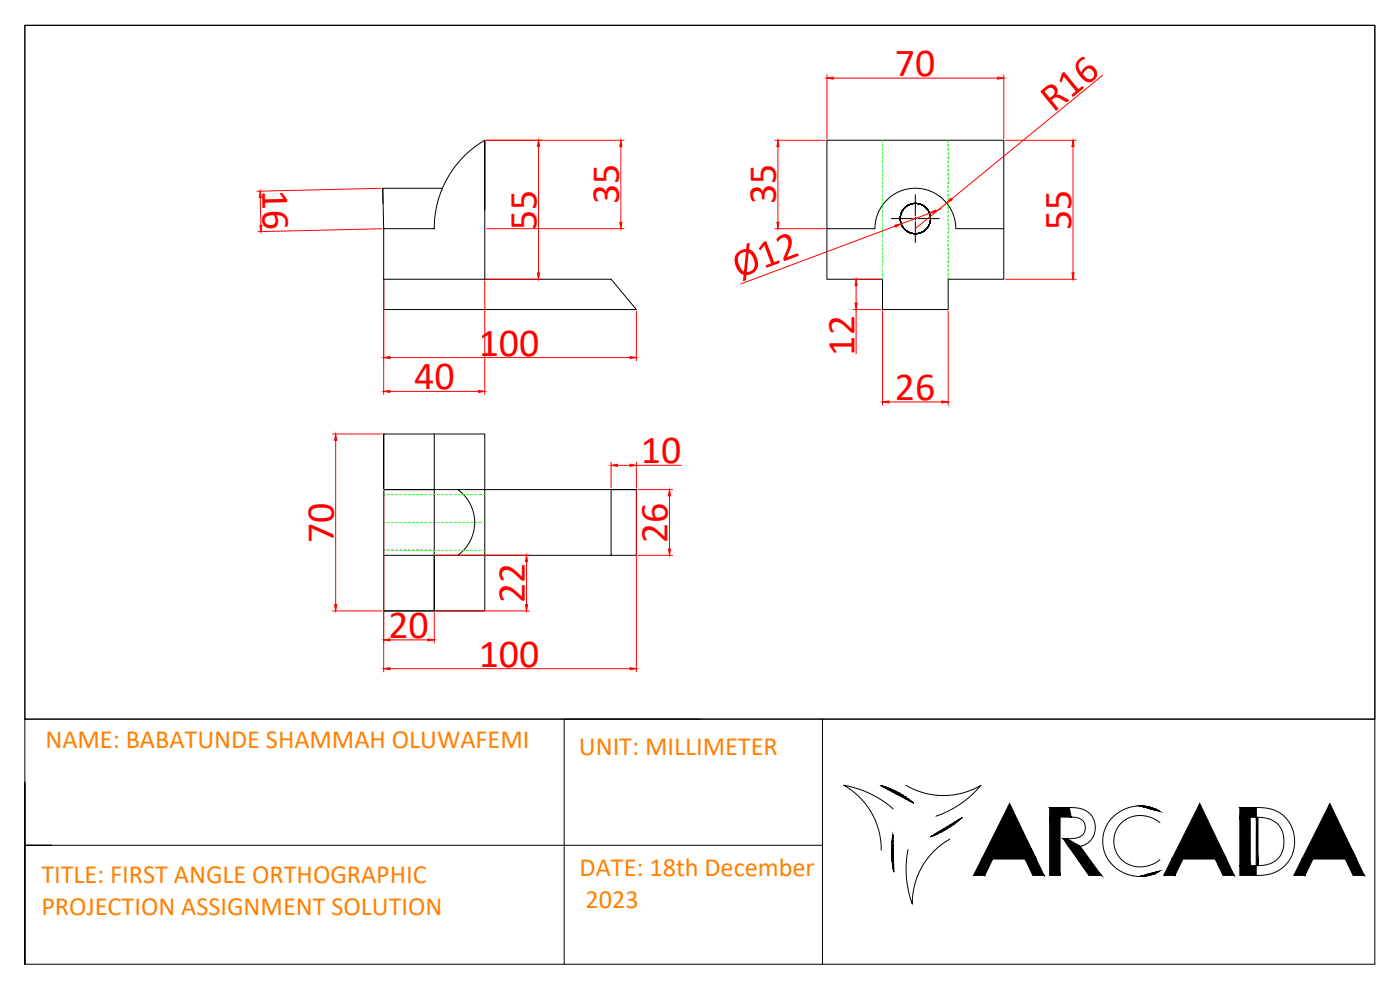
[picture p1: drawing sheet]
<svg xmlns="http://www.w3.org/2000/svg" width="841mm" height="594mm" viewBox="0 0 841 594" stroke-linecap="round" stroke-linejoin="round" font-family="sans-serif">
<!-- layer: 0 -->
<g fill="none" stroke="#000" stroke-width=".6">
<path d="M15 15h811v564h-811zM15 15h811v417h-811zM291 84a61 61 0 0 0-30 53M497 84h106v53h-29a24 24 0 0 0-24-24 24 24 0 0 0-24 24h-29zM230 113v9M266 113h-36v24M550 117v12M291 126v-42v84h-61v-31h31M497 137v31h33v18h40v-18h33v-31M535 131h13M549 131h2M550 130v2"/>
<path d="M550 133v13M552 131h12M230 168v18h152l-15-18h-76M230 261v106h61v-106h-61v33h152M261 261v106h-31v-33h152v-40h-15v40M261 294h-31v20M275 294a24 24 0 0 1 0 40M261 334v33M15 432h811M420 432h-81v147M494 432v147M15 470v109v-109"/>
<path d="M31 508h-16h479"/>
<circle cx="550" cy="131" r="9"/>
</g>
<!-- layer: DOTTED LINES -->
<g fill="none" stroke="#0f0" stroke-width=".6">
<path d="M530 84v1M530 87v1M530 89v1M530 92v1M530 94v1M530 97v1M530 99v1M570 84v1M570 87v1M570 89v1M570 92v1M570 94v1"/>
<path d="M570 97v1M570 99v1M530 102v1M530 104v1M530 107v1M530 109v1M530 112v1M530 114v1M530 117v1M530 119v1M570 102v1M570 104v1"/>
<path d="M570 107v1M570 109v1M570 112v1M570 114v1M570 117v1M570 119v1M530 122v1M530 124v1M530 127v1M530 129v1M530 132v1M530 134v1"/>
<path d="M530 137v1M530 139v1M570 122v1M570 124v1M570 127v1M570 129v1M570 132v1M570 134v1M570 137v1M570 139v1M530 142v1M530 144v1"/>
<path d="M530 147v1M530 149v1M530 152v1M530 154v1M530 157v1M530 159v1M570 142v1M570 144v1M570 147v1M570 149v1M570 152v1M570 154v1"/>
<path d="M570 157v1M570 159v1M530 162v1M530 164v1M530 167v1M570 162v1M570 164v1M570 167v1M230 296v1h1M230 294v1M233 297h1M235 297h1"/>
<path d="M238 297h1M240 297h1M243 297h1M245 297h1M248 297h1M250 297h1M253 297h1M255 297h1M258 297h1M260 297h1M263 297h1M265 297h1"/>
<path d="M268 297h1M270 297h1M273 297h1M275 297h1M278 297h1M280 297h1M283 297h1M285 297h1M288 297h1M290 297h1M230 314h1M233 314h1"/>
<path d="M235 314h1M238 314h1M240 314h1M243 314h1M245 314h1M248 314h1M250 314h1M253 314h1M255 314h1M258 314h1M260 314h1M263 314h1"/>
<path d="M265 314h1M268 314h1M270 314h1M273 314h1M275 314h1M278 314h1M280 314h1M283 314h1M285 314h1M288 314h1M290 314h1M231 331h-1h1"/>
<path d="M233 331h1M235 331h1M238 331h1M240 331h1M243 331h1M245 331h1M248 331h1M250 331h1M253 331h1M255 331h1M258 331h1M260 331h1"/>
<path d="M261 333v1M263 331h1M265 331h1M268 331h1M270 331h1M273 331h1M275 331h1M278 331h1M280 331h1M283 331h1M285 331h1M288 331h1"/>
<path d="M290 331h1"/>
</g>
<!-- layer: DIMENSN -->
<g fill="none" stroke="#f00" stroke-width=".6">
<path d="M497 45v38M501 47h98M603 45v38M662 45l-90 75M292 84h83M323 88v76M373 88v46M465 84h31M467 88v46M604 84h43M645 88v76M156 119l1 16"/>
<path d="M229 113l-75 2M230 137l-75 2M292 137h83M465 137h31M538 136l-93 35M558 128l-17 6M566 125l-4 2M569 122l-19 15M230 169v68M291 169v68M292 168h33M512 168h17"/>
<path d="M514 172v10M604 168h43M382 187v30M512 186h17M514 186v27M530 187v56M570 187v56M234 215h145M234 235h53M534 241h32M200 261h30M202 264v99"/>
<path d="M367 278v15M371 280h8M382 278v15M382 280h27M230 295v109M382 295v109M383 294h21M402 298v32M262 334h56M316 337v26M383 334h21M200 367h30"/>
<path d="M261 368v18M262 367h56M234 384h23M234 402h145"/>
</g>
<g fill="#f00" stroke="#f00" stroke-width=".6">
<path d="M497 47l4-1v2z"/>
<path d="M599 46l4 1-4 1z"/>
<path d="M514 168l1 4h-1z"/>
<path d="M514 182h1l-1 4z"/>
<path d="M467 84l1 4h-1z"/>
<path d="M467 134h1l-1 3z"/>
<path d="M645 84v4h-1z"/>
<path d="M644 164h1v4z"/>
<path d="M571 119l1 1-3 2z"/>
<path d="M558 128l4-2v1z"/>
<path d="M538 135l3-1-3 2z"/>
<path d="M530 241h4v1z"/>
<path d="M566 241h4l-4 1z"/>
<path d="M230 215l4-1v1z"/>
<path d="M379 214l3 1h-3z"/>
<path d="M230 235l4-1v2z"/>
<path d="M287 234l4 1-4 1z"/>
<path d="M323 84l1 4h-1z"/>
<path d="M323 164h1l-1 4z"/>
<path d="M156 115l1 4h-1z"/>
<path d="M156 135h1v4z"/>
<path d="M202 261v3h-1z"/>
<path d="M201 363h1v4z"/>
<path d="M402 294l1 4h-1z"/>
<path d="M402 330h1l-1 4z"/>
<path d="M367 280l4-1v1z"/>
<path d="M379 279l3 1h-3z"/>
<path d="M230 384h4v1z"/>
<path d="M257 384h4l-4 1z"/>
<path d="M316 334l1 3h-1z"/>
<path d="M316 363h1l-1 4z"/>
<path d="M372 134h2l-1 3z"/>
<path d="M373 84l1 4h-2z"/>
<path d="M230 402l4-1v1z"/>
<path d="M379 401l3 1h-3z"/>
</g>
<!-- layer: PDF_Layer 1 -->
<g fill="#000" stroke="#000" stroke-width=".6">
<path d="M529 472h2zM544 480h1l2 1zM576 492l2-1zM606 483l1 1h-1zM685 484h1zM692 486l4 1zM721 483v1h-1zM799 483l1 1h-2zM536 501v1zM562 501h1l-2 1zM606 496l7 14h-14zM720 496l7 14h-14z"/>
<path d="M799 496l6 14h-13zM685 526h2zM695 524l2-1z"/>
<path d="M530 472l3 1zM530 472l3 1z"/>
<path d="M532 473l3 1zM532 473l3 1h-1z"/>
<path d="M534 474l3 1-2-1zM534 474l3 1h-2z"/>
<path d="M535 475l5 1-3-1zM535 475l5 1h-3z"/>
<path d="M537 476l4 1-1-1zM537 476l4 1h-2z"/>
<path d="M539 477l4 1-2-1zM539 477l4 1h-1z"/>
<path d="M542 478l3 2-2-2zM542 478l3 2h-1z"/>
<path d="M544 480l3 1zM546 481l3 2z"/>
<path d="M563 500v1l2-1zM562 501l1-1v1z"/>
<path d="M565 499v1l2-1zM563 500l2-1v1z"/>
<path d="M567 498v1l2-1zM565 499l2-1v1z"/>
<path d="M569 497v1l2-1zM567 498l2-1v1z"/>
<path d="M571 495v2l2-2zM569 497l2-2v2z"/>
<path d="M573 494v1l2-1zM571 495l2-1v1z"/>
<path d="M576 492l-1 2 1-2zM573 494l3-2-1 2z"/>
<path d="M606 484l16 32-15-32zM606 484l16 32h-32z"/>
<path d="M631 491l6 35v-35zM631 491l6 35h-6z"/>
<path d="M631 485l12 6-1-6zM631 485l12 6h-12z"/>
<path d="M685 484h2zM685 484h2z"/>
<path d="M685 484h4zM685 484h4z"/>
<path d="M686 484l4 1zM686 484l4 1z"/>
<path d="M687 485h4zM687 485h4z"/>
<path d="M688 485h4zM688 485h4z"/>
<path d="M689 485l4 1zM689 485l4 1z"/>
<path d="M692 486l4 1zM695 487h2z"/>
<path d="M691 486h4zM691 486h4z"/>
<path d="M720 484l17 32-16-32zM720 484l17 32h-33z"/>
<path d="M745 491l6 29v-29zM745 491l6 29h-6z"/>
<path d="M745 485l10 6v-6zM745 485l10 6h-10z"/>
<path d="M755 491l1 29v-29zM755 491l1 29h-1z"/>
<path d="M798 484l17 32-15-32zM798 484l17 32h-33z"/>
<path d="M536 502v1zM536 502v1z"/>
<path d="M536 503v3zM536 503v3z"/>
<path d="M536 506l1 2-1-2zM536 506l1 2h-1z"/>
<path d="M536 508l1 2v-2zM536 508l1 2h-1z"/>
<path d="M536 510l1 3v-3zM536 510l1 3h-1z"/>
<path d="M536 513l1 2v-2zM536 513l1 2h-1z"/>
<path d="M536 515l1 2v-2zM536 515l1 2h-1z"/>
<path d="M536 517l1 2v-2zM536 517l1 2h-1z"/>
<path d="M536 519l1 3v-3zM536 519l1 3z"/>
<path d="M560 502l2-1zM559 503l2-1z"/>
<path d="M590 516l2 10 4-10zM590 516l2 10h-7z"/>
<path d="M616 516l11 10-5-10zM616 516l11 10h-7z"/>
<path d="M639 504l10 4-8-4zM639 504l10 4h-7z"/>
<path d="M642 508l20 18-13-18zM642 508l20 18h-8z"/>
<path d="M704 516l2 10 5-10zM704 516l2 10h-7z"/>
<path d="M730 516l11 10-4-10zM730 516l11 10h-6z"/>
<path d="M745 520l10 6v-6zM745 520l10 6h-10z"/>
<path d="M782 516l2 10 5-10zM782 516l2 10h-7z"/>
<path d="M808 516l12 10-5-10zM808 516l12 10h-7z"/>
<path d="M536 522l1 2zM536 522l1 2z"/>
<path d="M685 526h1zM685 526h1z"/>
<path d="M686 526h3zM685 526h2z"/>
<path d="M687 526h3zM686 526h3z"/>
<path d="M688 526h3zM687 526h3z"/>
<path d="M689 525h3zM688 526h3z"/>
<path d="M691 525h1h1zM689 525h2h1z"/>
<path d="M692 524l1 1 2-1zM691 525l1-1 1 1z"/>
<path d="M695 524h1zM692 524h3z"/>
</g>
<path d="M544 472l4 2a44 44 0 0 0 41-2 60 60 0 0 1-27 18M536 486l-2-2a61 61 0 0 0-27-12l3 2a44 44 0 0 1 19 37M642 485a13 13 0 0 1 16 9 12 12 0 0 1-9 14M643 491a7 7 0 0 1 9 7 7 7 0 0 1-9 6h-2M685 484a21 21 0 0 0-23 21 21 21 0 0 0 23 21M697 494a16 16 0 0 0-18-3 16 16 0 0 0-10 15 16 16 0 0 0 11 14 16 16 0 0 0 17-4M755 485a21 21 0 0 1 23 21 21 21 0 0 1-23 20M756 491a14 14 0 0 1 15 19 14 14 0 0 1-15 10M571 504l-4 2a44 44 0 0 0-19 37 60 60 0 0 1-2-33" fill="none" stroke="#000" stroke-width=".6"/>
<g font-size="23.9" fill="#f00">
<text x="538" y="46">70</text>
<text x="633" y="68" transform="rotate(-39 633 68)">R16</text>
<text x="157" y="114" transform="rotate(89 157 114)">16</text>
<text x="372" y="123" transform="rotate(-90 372 123)">35</text>
<text x="466" y="123" transform="rotate(-90 466 123)">35</text>
<text x="322" y="138" transform="rotate(-90 322 138)">55</text>
<text x="643" y="138" transform="rotate(-90 643 138)">55</text>
<text x="444" y="167" transform="rotate(-21 444 167)">Ø12</text>
<text x="288" y="214">100</text>
<text x="513" y="214" transform="rotate(-90 513 214)">12</text>
<text x="249" y="234">40</text>
<text x="538" y="240">26</text>
<text x="385" y="278">10</text>
<text x="200" y="326" transform="rotate(-90 200 326)">70</text>
<text x="401" y="326" transform="rotate(-90 401 326)">26</text>
<text x="315" y="362" transform="rotate(-90 315 362)">22</text>
<text x="233" y="383">20</text>
<text x="288" y="401">100</text>
</g>
<g font-size="15.8" fill="#ff7f00">
<text x="27" y="450">NAME: BABATUNDE SHAMMAH OLUWAFEMI</text>
<text x="348" y="453">UNIT: MILLIMETER</text>
<text x="348" y="526">DATE: 18th December</text>
<text x="25" y="531">TITLE: FIRST ANGLE ORTHOGRAPHIC</text>
<text x="352" y="545">2023</text>
<text x="25" y="550">PROJECTION ASSIGNMENT SOLUTION</text>
</g>
</svg>
